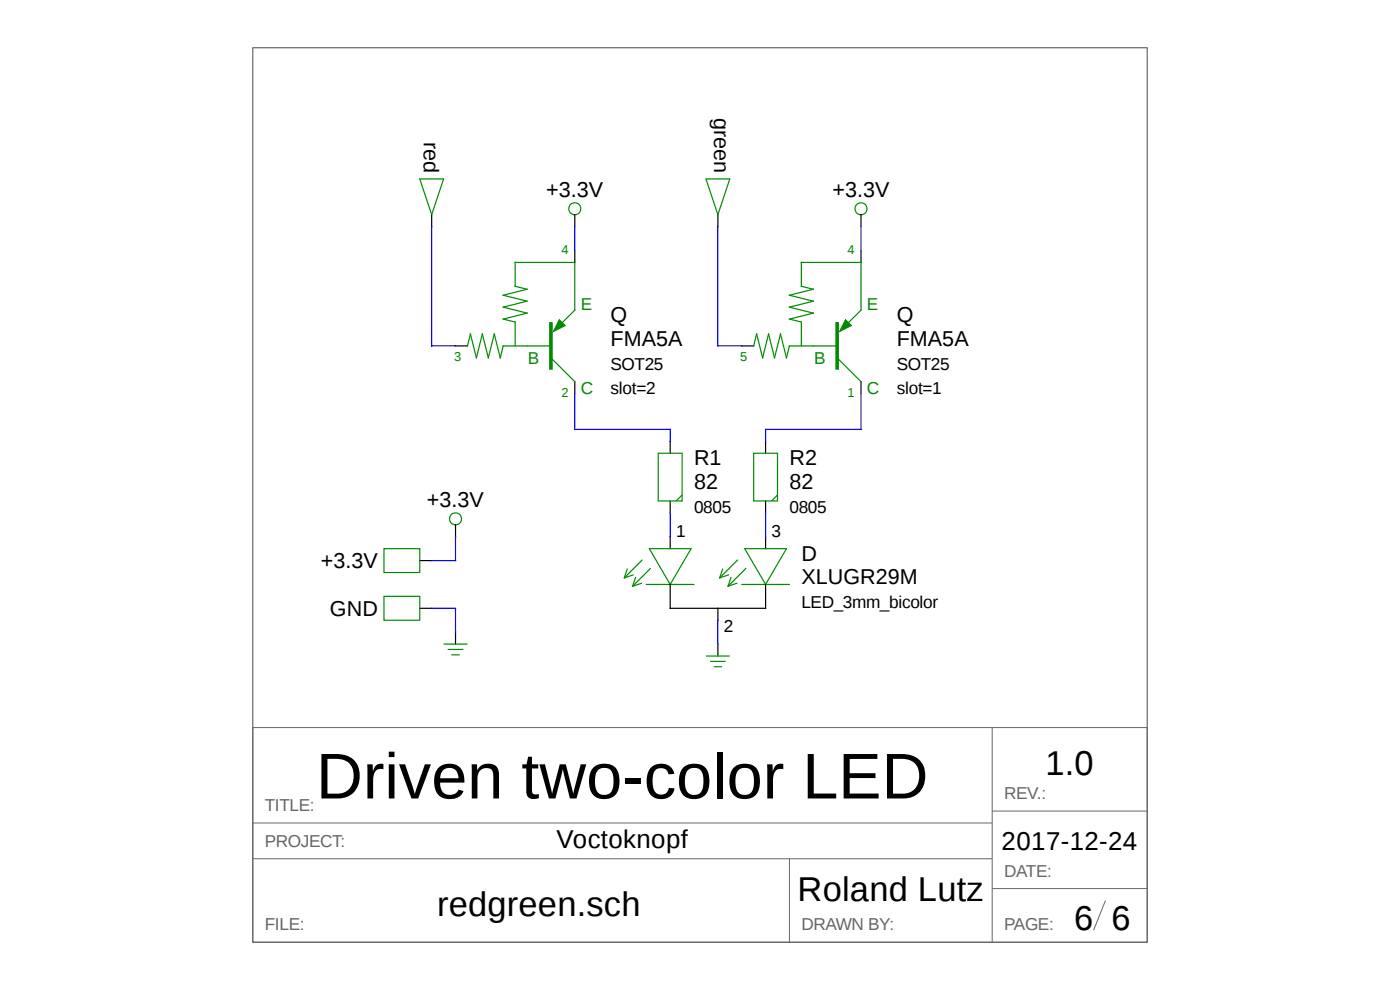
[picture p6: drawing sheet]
<svg xmlns="http://www.w3.org/2000/svg" width="297mm" height="210mm" viewBox="0 0 297 210" stroke-linecap="round" stroke-linejoin="round" font-family="sans-serif">
<path d="M53.6 154.3h189.8v45.6h-189.8zM210.5 154.3v45.6M53.6 174.6h156.9M210.5 172h32.9M53.6 182.2h156.9M167.5 182.2v17.7M210.5 188.5h32.9M234.5 191l-2.5 6.3" fill="none" stroke="#666" stroke-width=".21"/>
<path d="M53.6 10.1h189.8v189.8h-189.8z" fill="none" stroke="#666" stroke-width=".25"/>
<g fill="none" stroke="#000" stroke-width=".25">
<path d="M91.6 45.5v2.6M121.9 45.5v2.6M121.9 53.1v2.6M152.3 45.5v2.6M182.7 45.5v2.6M182.7 53.1v2.6M96.6 73.4h2.6M157.4 73.4h2.5M121.9 81v2.5M142.2 93.6v2.5M162.4 93.6v2.5M182.7 81v2.5"/>
<path d="M89 118.9h2.6M96.6 111.3v2.6M142.2 106.3v2.5M142.2 113.9v2.5M162.4 106.3v2.5M162.4 113.9v2.5M89 129h2.6M96.6 134.1v2.5M142.2 124v5h20.2v-5M152.3 129v2.6M152.3 136.6v2.6"/>
</g>
<g fill="none" stroke="#008b00" stroke-width=".25">
<path d="M89 38h5.1l-2.5 7.5zM149.8 38h5l-2.5 7.5zM99.2 73.4l.6-2.6 1.3 5.1 1.2-5.1 1.3 5.1 1.3-5.1 1.2 5.1 .7-2.5h10.1M116.9 75.9l5 5.1M118.1 69.6l3.8-3.8v-10.1h-12.6v5l2.5 .7-5 1.2 5 1.3-5 1.3 5 1.2-5 1.3 2.5 .6v5.1M159.9 73.4l.6-2.6 1.3 5.1 1.2-5.1 1.3 5.1 1.3-5.1 1.2 5.1 .7-2.5h10.1M177.6 75.9l5.1 5.1M178.9 69.6l3.8-3.8v-10.1h-12.7v5l2.5 .7-5 1.2 5 1.3-5 1.3 5 1.2-5 1.3 2.5 .6v5.1M139.6 96.1h5.1v10.2h-5.1zM159.9 96.1h5v10.2h-5zM81.5 116.4h7.5v5h-7.5zM136.2 118.8l-3.8 3.8"/>
<path d="M137.7 116.4h8.9l-4.4 7.6zM144.7 105l-1.3 1.3M156.5 118.8l-3.8 3.8M158 116.4h8.8l-4.4 7.6zM164.9 105l-1.2 1.3M81.5 126.5h7.5v5.1h-7.5zM94.1 136.6h5.1M95 137.8h3.3M95.8 138.9h1.7M133.1 120.7l-.7 1.9M134.3 122l-1.9 .6M134.8 122.5l-.6 1.9"/>
<path d="M136.1 123.7l-1.9 .7M137.1 124h10.1M138 120.6l-3.8 3.8M149.8 139.2h5M153.3 120.7l-.6 1.9M154.6 122l-1.9 .6M155.1 122.5l-.7 1.9M156.3 123.7l-1.9 .7M157.4 124h10.1M158.2 120.6l-3.8 3.8M150.6 140.3h3.3M151.4 141.4h1.8"/>
<circle cx="121.9" cy="44.3" r="1.28"/>
<circle cx="182.6" cy="44.3" r="1.28"/>
<circle cx="96.6" cy="110.1" r="1.28"/>
</g>
<path d="M91.6 48.1v25.3h5M121.9 48.1v5M152.3 48.1v25.3h5.1M182.7 48.1v5M121.9 83.5v7.6h20.3v2.5M182.7 83.5v7.6h-20.3v2.5M96.6 113.9v5h-5M142.2 108.8v5.1M162.4 108.8v5.1M91.6 129h5v5.1M152.3 131.6v5" fill="none" stroke="#00f" stroke-width=".25"/>
<path d="M116.9 68.3v10.1M177.6 68.3v10.1" fill="none" stroke="#008b00" stroke-width=".76" stroke-linecap="butt"/>
<g fill="#008b00" stroke="#008b00" stroke-width=".21">
<path d="M118.6 67.8l1.3 1.3-2.5 1.2z"/>
<path d="M179.4 67.8l1.2 1.3-2.5 1.2z"/>
</g>
<text font-size="13.7" x="67.1" y="169.4">Driven two-color LED</text>
<g font-size="7.3">
<text x="221.8" y="164.5">1.0</text>
<text x="169.2" y="191.1">Roland Lutz</text>
<text x="92.7" y="194.2">redgreen.sch</text>
<text x="227.9" y="197.3">6 6</text>
</g>
<g font-size="5.5">
<text x="118.1" y="179.8">Voctoknopf</text>
<text x="212.5" y="180.3">2017-12-24</text>
</g>
<g font-size="4.6">
<text x="151.5" y="25" transform="rotate(90 151.5 25)">green</text>
<text x="89.9" y="30.1" transform="rotate(90 89.9 30.1)">red</text>
<text x="115.9" y="41.8">+3.3V</text>
<text x="176.6" y="41.8">+3.3V</text>
<text x="129.5" y="68.3">Q</text>
<text x="190.2" y="68.3">Q</text>
<text x="129.5" y="73.4">FMA5A</text>
<text x="190.2" y="73.4">FMA5A</text>
<text x="147.2" y="98.7">R1</text>
<text x="167.5" y="98.7">R2</text>
<text x="90.6" y="107.5">+3.3V</text>
<text x="147.2" y="103.7">82</text>
<text x="167.5" y="103.7">82</text>
<text x="170" y="118.9">D</text>
<text x="68.1" y="120.5">+3.3V</text>
<text x="170" y="124">XLUGR29M</text>
<text x="70" y="130.6">GND</text>
</g>
<g font-size="3.7" fill="#008b00">
<text x="123.2" y="65.8">E</text>
<text x="183.9" y="65.8">E</text>
<text x="112" y="77.2">B</text>
<text x="172.7" y="77.2">B</text>
<text x="123.2" y="83.5">C</text>
<text x="183.9" y="83.5">C</text>
</g>
<g font-size="3.7">
<text x="129.5" y="78.4">SOT25</text>
<text x="129.5" y="83.5">slot=2</text>
<text x="190.2" y="78.4">SOT25</text>
<text x="190.2" y="83.5">slot=1</text>
<text x="143.4" y="113.9">1</text>
<text x="147.2" y="108.8">0805</text>
<text x="163.7" y="113.9">3</text>
<text x="167.5" y="108.8">0805</text>
<text x="170" y="129">LED_3mm_bicolor</text>
<text x="153.6" y="134.1">2</text>
</g>
<g font-size="3.7" fill="#666">
<text x="56.2" y="172">TITLE:</text>
<text x="213" y="169.5">REV.:</text>
<text x="56.2" y="179.6">PROJECT:</text>
<text x="213" y="186">DATE:</text>
<text x="56.2" y="197.3">FILE:</text>
<text x="170" y="197.3">DRAWN BY:</text>
<text x="213" y="197.3">PAGE:</text>
</g>
<g font-size="2.7" fill="#008b00">
<text x="119.1" y="53.8">4</text>
<text x="179.8" y="53.8">4</text>
<text x="96.3" y="76.6">3</text>
<text x="157.1" y="76.6">5</text>
<text x="119.1" y="84.2">2</text>
<text x="179.8" y="84.2">1</text>
</g>
</svg>
